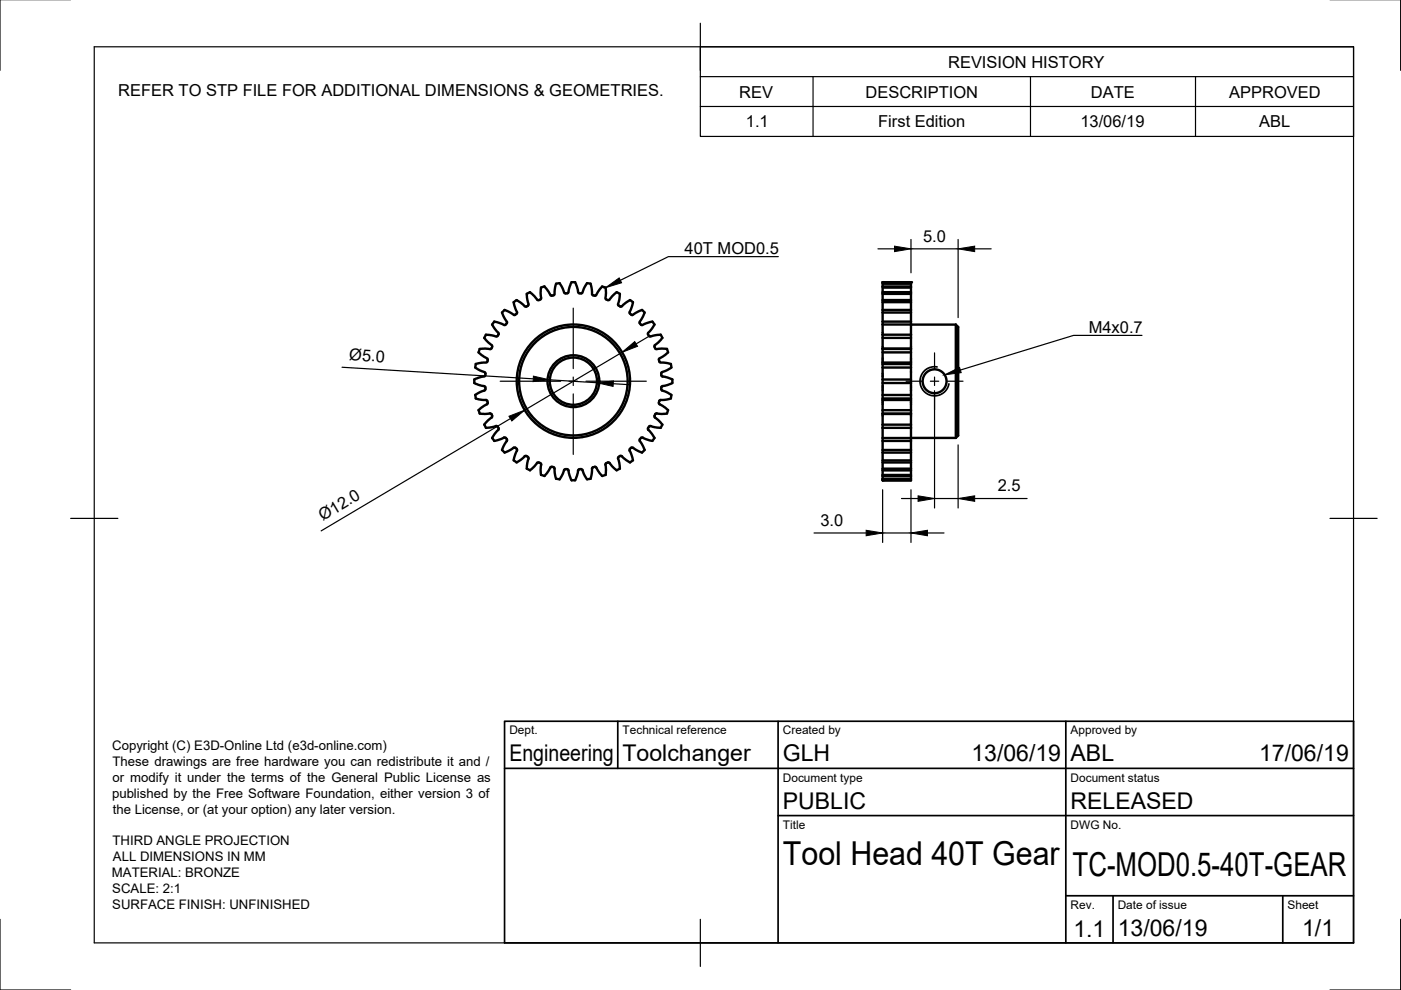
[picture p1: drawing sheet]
<svg xmlns="http://www.w3.org/2000/svg" width="297mm" height="210mm" viewBox="0 0 297 210" stroke-linecap="round" stroke-linejoin="round" font-family="sans-serif">
<!-- layer: Visible -->
<g fill="none" stroke="#000" stroke-width=".51">
<path d="M121.9 59.8l.5 1.2 .2 1 .2 .2M122 59.8a.79 .79 0 0 0-1.2 .8l-.3 1.4-.6 .2M101.5 74.7l1.8 1.3 .1 .3M101.7 74l-.2 .7M102.9 79.6l-.2 .2-1.5 .4a.65 .65 0 0 0-.7 .6 .65 .65 0 0 0 .7 .7l1.5 .4 .2 .2M103.3 76.6l-.2 .3-1.6 .1a.66 .66 0 0 0-.7 .6 .66 .66 0 0 0 .5 .7l1.5 .6 .1 .6M103.4 76.3l-.1 .3M104.3 68.8l1.4 1.8-.2 .6M104.4 73.5l-.4 .5-1.1-.1-1.2 .1M104.8 68.2l2.1 .7 .3-.1M104.8 68.2l-.4 .6M105.5 71.2l-.3 .2-1.5-.4a.66 .66 0 0 0-.7 .1 .66 .66 0 0 0-.3 .6l1.6 1.5v.3"/>
<path d="M109.3 66.7l-.3 .1-1.4-.8a.66 .66 0 0 0-.9 0 .66 .66 0 0 0 0 .9l.8 1.4-.3 .5M109.5 66.5l-.2 .2M111.7 62.3l.3 2.4-.4 .3h-.3l-1.2-1a.65 .65 0 0 0-.7-.3 .65 .65 0 0 0-.5 .5l.7 2-.1 .3M111.7 62.3a.75 .75 0 0 1 1.3 .2l.9 1.1 .7-.1M117 62.7l-.3-.1-.8-1.3a.66 .66 0 0 0-.6-.5 .66 .66 0 0 0-.6 .3v2.2l-.1 .2M117.9 60.1l-.3 2.4-.6 .2M118.6 60l.7 1.1 .3 1 .3 .1M118.7 60l-.8 .2M122.9 62.2h.3M125.2 60.1l.3 2.3 .2 .2 .6 .1 .9-1.4a.66 .66 0 0 1 .6-.5 .66 .66 0 0 1 .6 .3v2.2l.1 .2 .7 .1 1-1.2a.71 .71 0 0 1 1.2-.1M125.2 60.2a.79 .79 0 0 0-1.2 .5l-.5 1.4-.3 .1M131.2 64.8l.3 .2"/>
<path d="M131.4 62.3l-.4 2.2 .2 .3M131.5 65h.3l1.2-1a.65 .65 0 0 1 .7-.3 .65 .65 0 0 1 .5 .5l-.7 2 .1 .3M136.7 66.3a.77 .77 0 0 0-1.3-.3l-1.3 .8h-.2l-.3-.3M136.7 66.3l-1.1 2 .1 .3 .3 .3h.2l2.1-.7M138.3 68.2a.77 .77 0 0 1 0 1.3l-.9 1.1 .2 .6 .3 .2 1.5-.4a.66 .66 0 0 1 .7 .1 .66 .66 0 0 1 .3 .6l-1.6 1.5 .1 .6 .2 .2 1.1-.1 1.2 .1M140.2 79.6l.2 .2 1 .2 1.2 .5M141.4 74l.2 .7M141.6 74.7l-1.8 1.3-.1 .3 .2 .5 2.3 .4M142.2 77.2a.79 .79 0 0 1-.6 1.2l-1.3 .5-.1 .6M187.1 60.7v1.2M187.1 62.3v1.3M187.1 64.1v1.6"/>
<path d="M187.1 66.3v1.9M187.1 68.8v2.8M187.1 71.6v2.3M187.1 73.9v.1M187.1 74.7v2.2M187.1 76.9v.3M187.1 77.9v2.6M187.1 61.9v.4M187.1 63.6v.5M187.1 65.7v.6M187.1 68.2v.6M187.1 74v.7"/>
<path d="M187.1 77.2v.7M187.1 76.9h6M187.1 73.9h6M187.1 77.9h6M187.1 77.2h6M187.1 74.7h6M187.1 74h6M187.1 71.6h6M187.1 71h6M187.1 68.8h6M187.1 68.2h6M187.1 66.3h6"/>
<path d="M187.1 65.7h6M187.1 64.1h6M187.1 63.6h6M187.1 62.3h6M187.1 61.9h6M187.1 61h6M187.1 60.7h6M187.1 60.1h6M187.1 60h6M193.1 77.9v3.3M193.1 76.9v.3M193.1 74.7v2.2"/>
<path d="M193.1 71.6v2.4M193.1 68.8v2.8M193.1 66.3v1.9M193.1 64.1v1.6M193.1 62.3v1.3M193.1 61v.9M193.1 60.1v.6M193.1 60v-.2h-6v.9M193.1 60v.1M193.1 60.7v.3M193.1 61.9v.4M193.1 63.6v.5"/>
<path d="M193.1 65.7v.6M193.1 68.2v.6M193.1 74v.7M193.1 77.2v.7M193.1 68.8h9.5M202.6 68.8v24.1M202.6 68.8l.6 .5v23l-.6 .6M101.5 86.9l.2 .8M101.7 87.7l1.2 .1 1.1-.2 .4 .5M102.7 90a.75 .75 0 0 0 1.1 .6l1.5-.3 .4 .6-1.4 2M102.9 82.1l-.1 .6-1.5 .7a.66 .66 0 0 0-.5 .7 .66 .66 0 0 0 .7 .6l1.7 .1 .2 .7-1.9 1.5M104.3 88.2v.3l-.8 .6-.8 .9"/>
<path d="M104.4 92.9l.4 .6M107.2 92.9l-.3-.2-2.1 .8M107.2 92.8l.3 .3M107.4 93.1l.1 .3-.8 1.4a.66 .66 0 0 0-.2 .7 .66 .66 0 0 0 .6 .4l1.9-1h.3M108.9 97.6a.75 .75 0 0 0 1.3 0l1.1-.9 .6 .2 .2 .3-.4 1.5a.7 .7 0 0 0 .7 1M109.3 94.9l.3 .3M109.5 95.2l.1 .3-.7 2.1M112.4 99.7l.9-.8 .6-.8 .7 .1 .1 .2-.1 1.1 .1 1.2M117 99l-.3 .1-.8 1.3a.69 .69 0 0 1-1.2 .3M117 99l.6 .2 .3 2.3M119.9 99.5l-.3 .1-.3 1-.7 1M119.9 99.4l.6 .2 .4 1.6a.7 .7 0 0 0 1.1 .6"/>
<path d="M122.8 99.5l-.2 .2-.2 1-.5 1.1M123.2 99.5l.3 .1 .6 1.4a.71 .71 0 0 0 1.1 .5M123.2 99.4l-.4 .1M125.8 99.1l-.3 .2-.3 2.2M126.1 99l.3 .1 .8 1.3a.72 .72 0 0 0 1.2 .3M126.1 99l-.3 .1M128.9 98.1h.3l.6 .8 .9 .8M128.9 98l-.5 .4 .1 1.1-.1 1.2M131.2 96.9l-.2 .3 .4 1.5a.7 .7 0 0 1-.7 1M131.2 96.9l.6-.2 1.2 1a.7 .7 0 0 0 1.2-.1M133.6 95.2l.5-.3 1.4 .8a.7 .7 0 0 0 1.2-.3M133.6 95.2l-.1 .3 .7 2.1"/>
<path d="M135.7 93.1l-.1 .3 1.1 2M135.7 93.1l.3-.3 .2-.1 2.1 .8M137.4 90.8v.3l1 1.2a.69 .69 0 0 1-.1 1.2M138.9 87.8l-.1 .7 .8 .6 .8 .9M139.7 85.4l.1 .3 1.8 1.3M140.4 90a.77 .77 0 0 1-1.1 .6l-1.5-.3-.4 .5M141.6 86.9a.77 .77 0 0 1-1 .8l-1.5-.1-.2 .2M142.2 84.5l-2.3 .3-.2 .6M142.6 80.4v.8M142.6 81.2l-1.2 .5-1 .2-.2 .2 .1 .6 1.5 .7a.71 .71 0 0 1 .4 1.1M187.1 81.2v2.5M187.1 84.5v.3"/>
<path d="M187.1 84.8v2.2M187.1 87.7v2.3M187.1 90v2.9M187.1 93.5v1.9M187.1 96v1.6M187.1 98.1v1.3M187.1 99.7v1M187.1 80.5v.7M187.1 83.7v.8M187.1 87v.7M187.1 92.9v.6M187.1 95.4v.6"/>
<path d="M187.1 97.6v.5M187.1 99.4v.3M187.1 87.8h6M187.1 84.8h6M187.1 99.7h6M187.1 99.4h6M187.1 98.1h6M187.1 97.6h6M187.1 96h6M187.1 95.4h6M187.1 93.5h6M187.1 90.7h6"/>
<path d="M187.1 90h6M187.1 87.7h6M187.1 87h6M187.1 84.5h6M187.1 83.7h6M187.1 81.2h6M187.1 80.5h6M193.1 99.7v1.2M193.1 98.1v1.3M193.1 96v1.6M193.1 93.5v1.9M193.1 90v3.5"/>
<path d="M193.1 87.8v2.2M193.1 87.7v.1M193.1 84.8v2.2M193.1 84.5v.3M193.1 81.2v2.5M193.1 83.7v.8M193.1 87v.7M193.1 95.4v.6M193.1 97.6v.5M193.1 99.4v.3M202.6 92.9h-15.5M117.9 101.5l.8 .1"/>
<path d="M187.1 100.9v.6M187.1 100.7v.2M187.1 101.5v.1M187.1 101.6h6M187.1 101.5h6M187.1 100.9h6M187.1 100.7h6M193.1 100.9v.9h-6v-.2"/>
<circle cx="121.6" cy="80.8" r="12"/>
<circle cx="121.6" cy="80.8" r="5.5"/>
<circle cx="121.6" cy="80.8" r="5"/>
<circle cx="121.6" cy="80.8" r="11.5"/>
<circle cx="198.1" cy="80.8" r="2.53"/>
</g>
<g fill="#000">
<circle cx="187.1" cy="59.8" r=".25"/>
<circle cx="193.1" cy="59.8" r=".25"/>
<circle cx="187.1" cy="101.8" r=".25"/>
</g>
<!-- layer: Visible Narrow -->
<path d="M198.7 77.8h-1l-.9 .3-.7 .4-.6 .7-.3 .7-.1 1 .1 .9 .4 .8 .7 .7 .7 .4 .9 .2h.8l.8-.3 .8-.5 .6-.8 .3-.9" fill="none" stroke="#000" stroke-width=".36"/>
<!-- layer: Border -->
<path d="M0 -.1v15M297 -.1v15M20 9.9h267v190h-267zM148.5 4.9v10M15 109.9h10M282 109.9h10M0 194.9v15h15M148.5 194.9v10M297 194.9v15h-15" fill="none" stroke="#000" stroke-width=".25"/>
<!-- layer: TitleBlock -->
<path d="M107 152.9h180v47h-180zM131 152.9v10M165 152.9v47M226 152.9v47M107 162.9h180M165 172.9h122M226 189.9h61M236 189.9v10M272 189.9v10" fill="none" stroke="#000" stroke-width=".36"/>
<!-- layer: BOM -->
<path d="M148.5 9.9h138.5v19h-138.5zM148.5 16.2h138.5M172.4 16.2v12.7M218.5 16.2v12.7M253.5 16.2v12.7M148.5 22.6h138.5" fill="none" stroke="#000" stroke-width=".25"/>
<!-- layer: Dimensions -->
<g fill="none" stroke="#000" stroke-width=".25">
<path d="M186.1 52.8h3.6M193.1 50.8v7M193.1 52.8h10M203.1 50.8v16.5M206.7 52.8h3.4M72.5 77.9l40.6 2.4M131.9 74.7l-20.7 12.3M137.9 71.1l-3 1.8M108.2 88.7l-40.1 23.9M116.5 80.5l10 .6M130 81.4l3.5 .2M198.1 82.8v24.9"/>
<path d="M203.1 94.3v13.4M172.6 113h11M187.1 103.8v11.2M187.1 113h6M191.1 105.7h3.5M193.1 103.8v11.2M196.6 113h3.6M198.1 105.7h5M206.7 105.7h11.1"/>
</g>
<path d="M189.7 52.2l3.4 .6-3.4 .6zM203.1 52.8l3.6-.6v1.2zM113.1 79.7l3.4 .8-3.5 .4zM131.9 74.7l2.7-2.3 .6 1zM107.9 88.3l3.3-1.3-2.7 2.3zM126.5 81.1l3.6-.3-.1 1.1zM183.6 112.4l3.5 .6-3.5 .6zM194.6 105.1l3.5 .6-3.5 .6zM193.1 113l3.5-.6v1.2zM203.1 105.7l3.6-.6v1.2z" fill="#000" stroke="#000" stroke-width=".21"/>
<!-- layer: Annotations -->
<path d="M128.4 61l2.9-2.1 .5 1.1zM200.3 79.5l3.2-1.6 .3 1.1z" fill="#000" stroke="#000" stroke-width=".21"/>
<path d="M165 54.4h-23.3l-10.2 5M242.1 71.1h-14.5l-24 7.4" fill="none" stroke="#000" stroke-width=".25"/>
<!-- layer: Center Lines -->
<path d="M121.5 65.3v12.9M121.5 79.9v1.8M198.1 74.8v3.4M198.1 79.9v1.8M106 80.8h12.9M120.6 80.8h1.8M121.5 83.5v12.8M124.2 80.8h12.8M192.1 80.8h3.4M197.3 80.8h1.7M198.1 83.5v3.4M200.8 80.8h3.4" fill="none" stroke="#000" stroke-width=".25"/>
<g font-size="7">
<text x="166" y="183.4">Tool Head 40T Gear</text>
<text x="227.4" y="185.8">TC-MOD0.5-40T-GEAR</text>
</g>
<g font-size="4.9">
<text x="108" y="161.4">Engineering</text>
<text x="132" y="161.4">Toolchanger</text>
<text x="166" y="161.4">GLH</text>
<text x="206" y="161.4">13/06/19</text>
<text x="227" y="161.4">ABL</text>
<text x="267" y="161.4">17/06/19</text>
<text x="166" y="171.4">PUBLIC</text>
<text x="227" y="171.4">RELEASED</text>
<text x="227.6" y="198.6">1.1</text>
<text x="237" y="198.4">13/06/19</text>
<text x="276.1" y="198.6">1/1</text>
</g>
<g font-size="3.5">
<text x="201" y="14.3">REVISION HISTORY</text>
<text x="25.1" y="20.3">REFER TO STP FILE FOR ADDITIONAL DIMENSIONS &amp; GEOMETRIES.</text>
<text x="156.7" y="20.7">REV</text>
<text x="183.5" y="20.7">DESCRIPTION</text>
<text x="231.3" y="20.7">DATE</text>
<text x="260.6" y="20.7">APPROVED</text>
<text x="158.1" y="27">1.1</text>
<text x="186.2" y="27">First Edition</text>
<text x="229.1" y="27">13/06/19</text>
<text x="267" y="27">ABL</text>
<text x="145.2" y="53.9">40T MOD0.5</text>
<text x="195.7" y="51.2">5.0</text>
<text x="230.8" y="70.6">M4x0.7</text>
<text x="74" y="76.3" transform="rotate(4 74 76.3)">Ø5.0</text>
<text x="211.5" y="104.2">2.5</text>
<text x="68.5" y="110.5" transform="rotate(-31 68.5 110.5)">Ø12.0</text>
<text x="173.9" y="111.5">3.0</text>
</g>
<g font-size="2.8">
<text x="23.8" y="159">Copyright (C) E3D-Online Ltd (e3d-online.com)</text>
<text x="23.9" y="165.8">or modify it under the terms of the General Public License as</text>
<text x="23.9" y="162.4">These drawings are free hardware you can redistribute it and /</text>
<text x="23.7" y="169.1">published by the Free Software Foundation, either version 3 of</text>
<text x="23.9" y="172.5">the License, or (at your option) any later version.</text>
<text x="23.9" y="179.2">THIRD ANGLE PROJECTION</text>
<text x="23.7" y="185.9">MATERIAL: BRONZE</text>
<text x="23.9" y="182.6">ALL DIMENSIONS IN MM</text>
<text x="23.8" y="189.3">SCALE: 2:1</text>
<text x="23.8" y="192.7">SURFACE FINISH: UNFINISHED</text>
</g>
<g font-size="2.5">
<text x="108" y="155.7">Dept.</text>
<text x="132" y="155.7">Technical reference</text>
<text x="166" y="155.7">Created by</text>
<text x="227" y="155.7">Approved by</text>
<text x="166" y="165.7">Document type</text>
<text x="227" y="165.7">Document status</text>
<text x="166" y="175.7">Title</text>
<text x="227" y="175.7">DWG No.</text>
<text x="227" y="192.7">Rev.</text>
<text x="237" y="192.7">Date of issue</text>
<text x="273" y="192.7">Sheet</text>
</g>
</svg>
